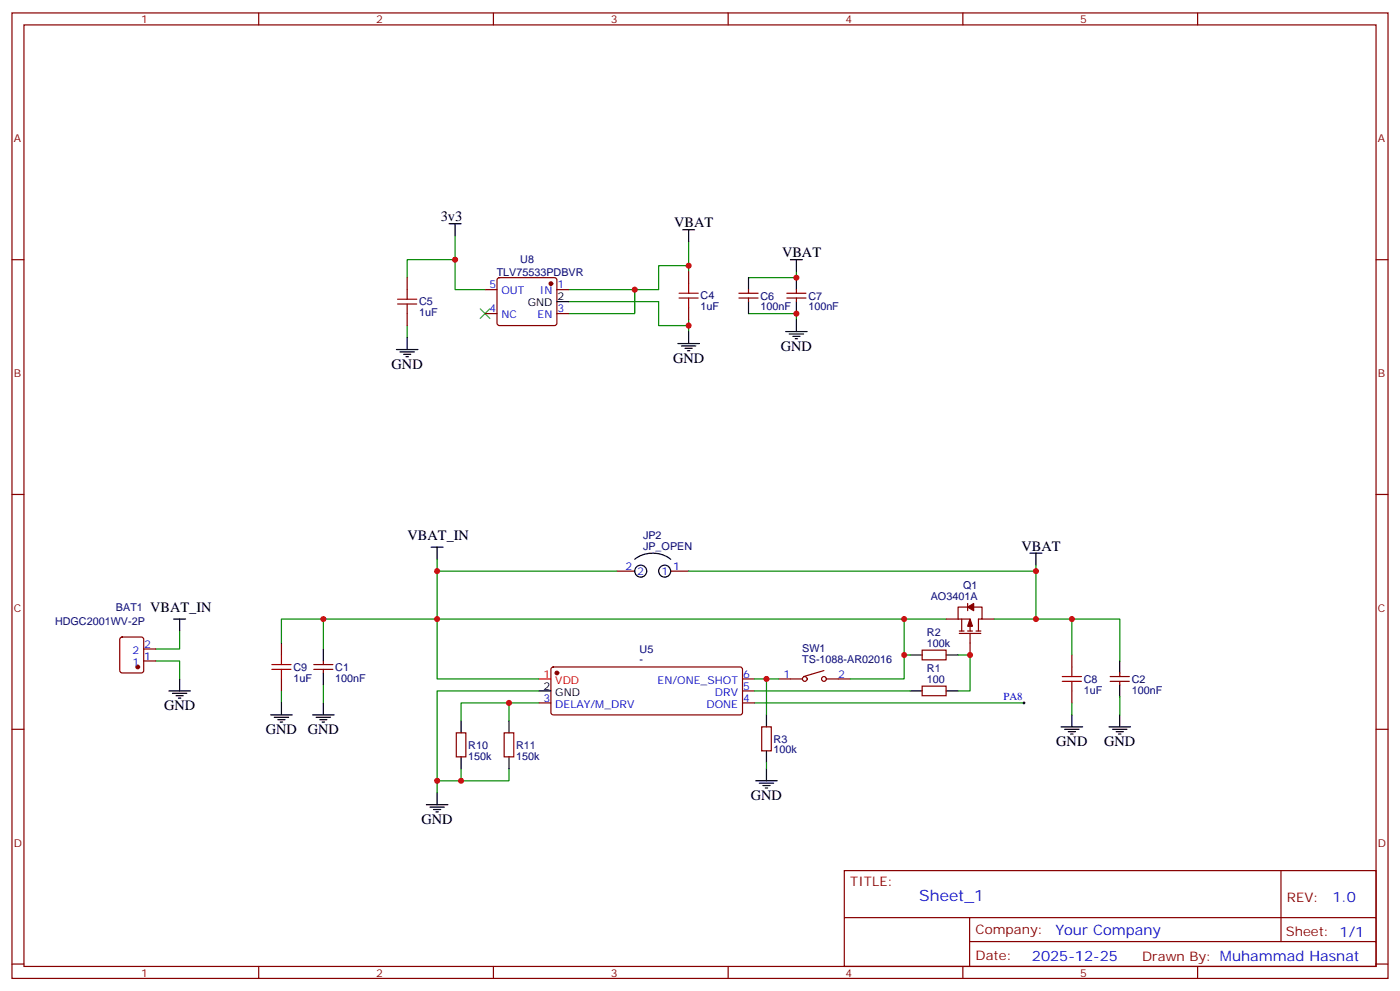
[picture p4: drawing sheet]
<svg xmlns="http://www.w3.org/2000/svg" width="412mm" height="292mm" viewBox="0 0 412 292" stroke-linecap="round" stroke-linejoin="round" font-family="sans-serif">
<g fill="none" stroke="#870000" stroke-width=".35">
<path d="M3.5 3.8h405.4v284.3h-405.4zM7.1 7.3h398.2v277.3h-398.2zM76.2 3.8v3.5M145.3 3.8v3.5M214.5 3.8v3.5M283.6 3.8v3.5M352.8 3.8v3.5M3.5 76.5h3.6M405.3 76.5h3.6M119.9 81.8v3.5M119.9 92.4v3.5M142.9 85.3h3.5"/>
<path d="M142.9 92.4h3.5M146.6 82l.5-.2h16.2l.5 .2 .2 .5v12.7l-.2 .5-.5 .2h-16.2l-.5-.2-.2-.5v-12.7zM164 85.3h3.6M164 92.4h3.6M202.8 80v3.5M202.8 90.6v3.5M217.7 87.8h5.6M217.7 86.4h5.6M220.5 85.3v1.1M220.5 87.8v1M231.8 87.8h5.6M231.8 86.4h5.6"/>
<path d="M234.6 85.3v1.1M234.6 87.8v1M3.5 145.6h3.6M405.3 145.6h3.6M181.7 168.2h5.3M197.6 168.2h5.2M285 178.8h-2.8v3.5M285 177.7v2.1M286.8 178.8h2.5v3.5h-1.1v3.5M35.5 187.8l.5-.2h5.6l.7 .4v9.5l-.4 .6-5.9 .1-.7-.5v-9.4zM42.3 194.7h3.6M42.3 191.1h3.6"/>
<path d="M82.9 189.4v3.5M82.9 200v3.5M92.4 197.1h5.7M92.4 195.7h5.7M95.2 194.7v1M95.2 197.1v1.1M162.5 196.6l.5-.2 55.3 .1 .4 .6v12.7l-.2 .5-.5 .2h-55l-.5-.2-.2-.5v-12.7zM218.7 200h3.5M229.3 200h7.1M242.7 197.5l-6 1.7M243.4 200h7.1M271.6 191.5h7.1v2.8h-7.1z"/>
<path d="M278.7 182.3h3.5M282.2 182.3h3.6v3.5M282.6 186.5h6.3M282.6 185.8h1.4M283.3 182.3v3.5M285 185.8h1.5M285.8 186.5v6.4M287.5 185.8h1.4M289.3 182.3h3.5M315.7 192.9v3.5M327 199.2h5.7M329.8 198.2v1"/>
<path d="M3.5 214.8h3.6M134.4 215.8h2.8v7.1h-2.8zM148.5 215.8h2.8v7.1h-2.8zM158.7 207h3.6M218.7 207h3.5M218.7 203.5h3.5M224.4 214.1h2.8v7h-2.8zM271.6 202.1h7.1v2.8h-7.1zM315.7 203.5v3.5M327 200.7h5.7M329.8 200.7v1M405.3 214.8h3.6"/>
<path d="M248.7 256.4h156.6v28.2h-156.6zM377.3 256.4v20.9M248.7 270.2h156.5M285.6 277.3h119.6M285.6 270.2v14.2M3.5 283.9h3.6M76.2 284.6v3.5M145.3 284.6v3.5M214.5 284.6v3.5M283.6 284.6v3.5M352.8 284.6v3.5M405.3 283.9h3.6"/>
<circle cx="237.1" cy="200" r=".71"/>
<circle cx="242.7" cy="200" r=".71"/>
</g>
<g fill="none" stroke="#008700" stroke-width=".35">
<path d="M134.1 76.5h-14.2v5.3M134.1 69.4v15.9h8.8M202.8 78.2h-8.8v7.1h-26.4M202.8 71.2v8.8M119.9 95.9v3.5M167.6 88.8h26.4v7.1h8.8M187 85.3v7.1h-19.4M202.8 94.1v3.5M220.5 92.4h14.1v1.7M234.6 80v1.8h-14.1M128.8 164.7v35.3h29.9M128.8 168.2h52.9"/>
<path d="M202.8 168.2h102.4M305.2 166.4v15.9h-12.4M45.9 194.7h7v5.3M52.9 185.8v5.3h-7M95.2 182.3v8.8M222.2 200h7.1M225.8 200v10.5M266.3 182.3v10.6h1.8M266.3 192.9v7.1h-15.8M278.7 182.3h-195.8v7.1M282.2 192.9h3.6v10.6h-3.6M305.2 182.3h10.5v10.6"/>
<path d="M315.7 182.3h14.1v12.4M82.9 203.5v3.5M95.2 201.7v5.3M149.9 207h-14.1v5.3M158.7 207h-8.8v5.3M158.7 203.5h-29.9v30M222.2 207h79.4M222.2 203.5h45.9M315.7 207v3.5M329.8 205.2v5.3M135.8 226.4v3.5M149.9 226.4v3.5h-21.1"/>
<path d="M225.8 224.6v1.8"/>
</g>
<g fill="#870000" stroke="#870000" stroke-width=".35">
<path d="M285.8 182.3l.7 2.1h-1.5z"/>
<path d="M285 178.8l1.8-1.1v2.1z"/>
<circle cx="162.3" cy="83.5" r=".53"/>
<circle cx="164" cy="198.2" r=".53"/>
<circle cx="40.6" cy="196.4" r=".53"/>
</g>
<g fill="none" stroke="#000" stroke-width=".35">
<path d="M132.3 65.9h3.5M134.1 65.9v3.5M201.1 67.7h3.5M202.8 67.7v3.5M232.8 76.5h3.6M234.6 76.5v3.5M119.9 99.4v3.5M164 88.8h3.6M202.8 97.6v3.6M220.5 81.8v3.5M220.5 88.8v3.6M231.4 97.6h6.4"/>
<path d="M232.5 98.4h4.2M233.5 99.1h2.2M234.2 99.8h.7M234.6 81.8v3.5M234.6 88.8v3.6M234.6 94.1v3.5M116.8 102.9h6.3M117.8 103.6h4.3M118.9 104.4h2.1M119.6 105.1h.7M199.7 101.2h6.3M200.7 101.9h4.3"/>
<path d="M201.8 102.6h2.1M202.5 103.3h.7M127 161.1h3.5M128.8 161.1v3.6M187 164.7a8.7 8.7 0 0 1 10.6 0M303.4 162.9h3.5M305.2 162.9v3.5M51.2 182.3h3.5M52.9 182.3v3.5M52.9 200v3.5M95.2 191.1v3.6M95.2 198.2v3.5"/>
<path d="M268.1 192.9h3.5M278.7 192.9h3.5M329.8 194.7v3.5M49.7 203.5h6.4M50.8 204.2h4.2M51.9 204.9h2.1M52.6 205.6h.7M79.7 210.5h6.4M80.8 211.2h4.2M81.8 211.9h2.2M82.5 212.7h.8M82.9 207v3.5"/>
<path d="M92.1 210.5h6.3M93.1 211.2h4.3M94.2 211.9h2.1M94.9 212.7h.7M95.2 207v3.5M135.8 212.3v3.5M149.9 212.3v3.5M158.7 203.5h3.6M225.8 210.5v3.6M268.1 203.5h3.5M278.7 203.5h3.5M312.6 214.1h6.3"/>
<path d="M313.6 214.8h4.3M314.7 215.5h2.1M315.4 216.2h.7M315.7 210.5v3.6M326.7 214.1h6.3M327.7 214.8h4.3M328.8 215.5h2.1M329.5 216.2h.7M329.8 201.7v3.5M329.8 210.5v3.6M125.6 237h6.3M126.6 237.7h4.3"/>
<path d="M127.7 238.4h2.1M128.4 239.1h.7M128.8 233.5v3.5M135.8 222.9v3.5M149.9 222.9v3.5M222.6 229.9h6.4M223.7 230.6h4.2M224.7 231.4h2.1M225.4 232.1h.7M225.8 221.1v3.5M225.8 226.4v3.5"/>
<circle cx="188.7" cy="168.2" r="1.76"/>
<circle cx="195.8" cy="168.2" r="1.76"/>
</g>
<path d="M141.5 90.9l2.8 2.9M144.3 90.9l-2.8 2.9" fill="none" stroke="#3c3" stroke-width=".35"/>
<path d="M301.3 207h.7M301.6 206.7v.7" fill="none" stroke="#000" stroke-width=".29"/>
<g fill="none" stroke="#a10000" stroke-width=".35">
<path d="M117.1 89.5h5.7M117.1 88.1h5.7M119.9 85.3v2.8M119.9 89.5v2.9M200 87.8h5.7M200 86.4h5.7M202.8 83.5v2.9M202.8 87.8v2.8M80.1 197.1h5.6M80.1 195.7h5.6M82.9 192.9v2.8M82.9 197.1v2.9"/>
<path d="M312.9 199.2h5.7M315.7 196.4v2.8M312.9 200.7h5.7M315.7 200.7v2.8"/>
</g>
<path d="M158.7 200h3.6" fill="none" stroke="#f00" stroke-width=".35"/>
<g fill="#c00">
<circle cx="128.8" cy="182.3" r=".88"/>
<circle cx="135.8" cy="229.9" r=".88"/>
<circle cx="128.8" cy="229.9" r=".88"/>
<circle cx="149.9" cy="207" r=".88"/>
<circle cx="202.8" cy="95.9" r=".88"/>
<circle cx="202.8" cy="78.2" r=".88"/>
<circle cx="134.1" cy="76.5" r=".88"/>
<circle cx="234.6" cy="92.4" r=".88"/>
<circle cx="234.6" cy="81.8" r=".88"/>
<circle cx="128.8" cy="168.2" r=".88"/>
<circle cx="187" cy="85.3" r=".88"/>
<circle cx="315.7" cy="182.3" r=".88"/>
<circle cx="95.3" cy="182.3" r=".88"/>
<circle cx="285.8" cy="192.9" r=".88"/>
<circle cx="305.2" cy="182.3" r=".88"/>
<circle cx="305.2" cy="168.2" r=".88"/>
<circle cx="266.3" cy="182.3" r=".88"/>
<circle cx="266.3" cy="192.9" r=".88"/>
<circle cx="225.8" cy="200" r=".88"/>
</g>
<text font-size="4.6" fill="#00f" x="270.8" y="265.4">Sheet_1</text>
<g font-size="4.2">
<text x="129.8" y="65.2">3v3</text>
<text x="198.6" y="67">VBAT</text>
<text x="230.4" y="75.8">VBAT</text>
<text x="198.3" y="106.8">GND</text>
<text x="230" y="103.3">GND</text>
<text x="115.4" y="108.6">GND</text>
<text x="120.1" y="159">VBAT_IN</text>
<text x="300.9" y="162.2">VBAT</text>
<text x="44.2" y="180.2">VBAT_IN</text>
<text x="48.4" y="209.1">GND</text>
<text x="78.3" y="216.2">GND</text>
<text x="90.7" y="216.2">GND</text>
<text x="311.1" y="219.7">GND</text>
<text x="325.3" y="219.7">GND</text>
<text x="221.2" y="235.6">GND</text>
<text x="124.2" y="242.6">GND</text>
</g>
<g font-size="4.2" fill="#00f">
<text x="392.5" y="265.7">1.0</text>
<text x="310.9" y="275.2">Your Company</text>
<text x="304" y="283">2025-12-25</text>
</g>
<g font-size="3.9" fill="#800">
<text x="250.5" y="261">TITLE:</text>
<text x="379.1" y="265.7">REV:</text>
<text x="287.4" y="275.2">Company:</text>
<text x="378.7" y="275.8">Sheet: 1/1</text>
<text x="287.4" y="282.9">Date:</text>
<text x="336.4" y="282.9">Drawn By: Muhammad Hasnat</text>
</g>
<g font-size="3.2" fill="#800">
<text x="41.6" y="6.8">1</text>
<text x="110.8" y="6.8">2</text>
<text x="179.9" y="6.8">3</text>
<text x="249.1" y="6.8">4</text>
<text x="318.2" y="6.8">5</text>
<text x="4.1" y="41.9">A</text>
<text x="405.9" y="41.9">A</text>
<text x="4.1" y="111.1">B</text>
<text x="405.9" y="111.1">B</text>
<text x="4.1" y="180.2">C</text>
<text x="405.9" y="180.2">C</text>
<text x="4.1" y="249.3">D</text>
<text x="405.9" y="249.3">D</text>
<text x="41.6" y="287.6">1</text>
<text x="110.8" y="287.6">2</text>
<text x="179.9" y="287.6">3</text>
<text x="249.1" y="287.6">4</text>
<text x="318.2" y="287.6">5</text>
</g>
<g font-size="3.2" fill="#000080">
<text x="153.3" y="77.4">U8</text>
<text x="146.3" y="81.1">TLV75533PDBVR</text>
<text x="123.5" y="90">C5</text>
<text x="206.4" y="88.2">C4</text>
<text x="224" y="88.2">C6</text>
<text x="238.1" y="88.2">C7</text>
<text x="123.5" y="93.1">1uF</text>
<text x="206.4" y="91.4">1uF</text>
<text x="224" y="91.4">100nF</text>
<text x="238.1" y="91.4">100nF</text>
<text x="189.4" y="161.9">JP_OPEN</text>
<text x="189.4" y="158.7">JP2</text>
<text x="283.7" y="173.5">Q1</text>
<text x="34.2" y="179.9">BAT1</text>
<text x="274.2" y="176.7">AO3401A</text>
<text x="16.2" y="184">HDGC2001WV-2P</text>
<text x="273.1" y="190.4">100k</text>
<text x="273.1" y="187.3">R2</text>
<text x="86.4" y="197.6">C9</text>
<text x="98.8" y="197.6">C1</text>
<text x="188.4" y="195.4">-</text>
<text x="188.4" y="192.2">U5</text>
<text x="236.3" y="195.2">TS-1088-AR02016</text>
<text x="236.3" y="192.1">SW1</text>
<text x="273.1" y="197.8">R1</text>
<text x="86.4" y="200.7">1uF</text>
<text x="98.8" y="200.8">100nF</text>
<text x="273.1" y="201">100</text>
<text x="319.3" y="201.1">C8</text>
<text x="333.4" y="201.1">C2</text>
<text x="319.3" y="204.3">1uF</text>
<text x="333.4" y="204.3">100nF</text>
<text x="137.9" y="220.5">R10</text>
<text x="152" y="220.5">R11</text>
<text x="227.9" y="221.9">100k</text>
<text x="227.9" y="218.7">R3</text>
<text x="137.9" y="223.7">150k</text>
<text x="152" y="223.7">150k</text>
</g>
<g font-size="3.2" fill="#00f">
<text x="144.2" y="84.9">5</text>
<text x="147.7" y="86.7">OUT</text>
<text x="159" y="86.7">IN</text>
<text x="164.2" y="84.9">1</text>
<text x="144.2" y="92">4</text>
<text x="147.7" y="93.8">NC</text>
<text x="158.4" y="93.8">EN</text>
<text x="164.2" y="92">3</text>
<text x="184.2" y="167.9">2</text>
<text x="198.3" y="167.9">1</text>
<text x="187.7" y="169.3">2</text>
<text x="194.8" y="169.3">1</text>
<text x="42.5" y="190.8">2</text>
<text x="39" y="196.1">1</text>
<text x="39" y="192.5">2</text>
<text x="42.5" y="194.3">1</text>
<text x="193.7" y="201.4">EN/ONE_SHOT</text>
<text x="218.9" y="203.1">5</text>
<text x="218.9" y="199.6">6</text>
<text x="230.8" y="199.6">1</text>
<text x="246.9" y="199.6">2</text>
<text x="160.1" y="206.7">3</text>
<text x="163.6" y="208.4">DELAY/M_DRV</text>
<text x="208.1" y="208.4">DONE</text>
<text x="210.6" y="204.9">DRV</text>
<text x="218.9" y="206.7">4</text>
<text x="295.6" y="206.1">PA8</text>
</g>
<g font-size="3.2">
<text x="164.2" y="88.5">2</text>
<text x="155.5" y="90.2">GND</text>
<text x="160.1" y="203.1">2</text>
<text x="163.6" y="204.9">GND</text>
</g>
<g font-size="3.2" fill="#f00">
<text x="160.1" y="199.6">1</text>
<text x="163.6" y="201.4">VDD</text>
</g>
</svg>
